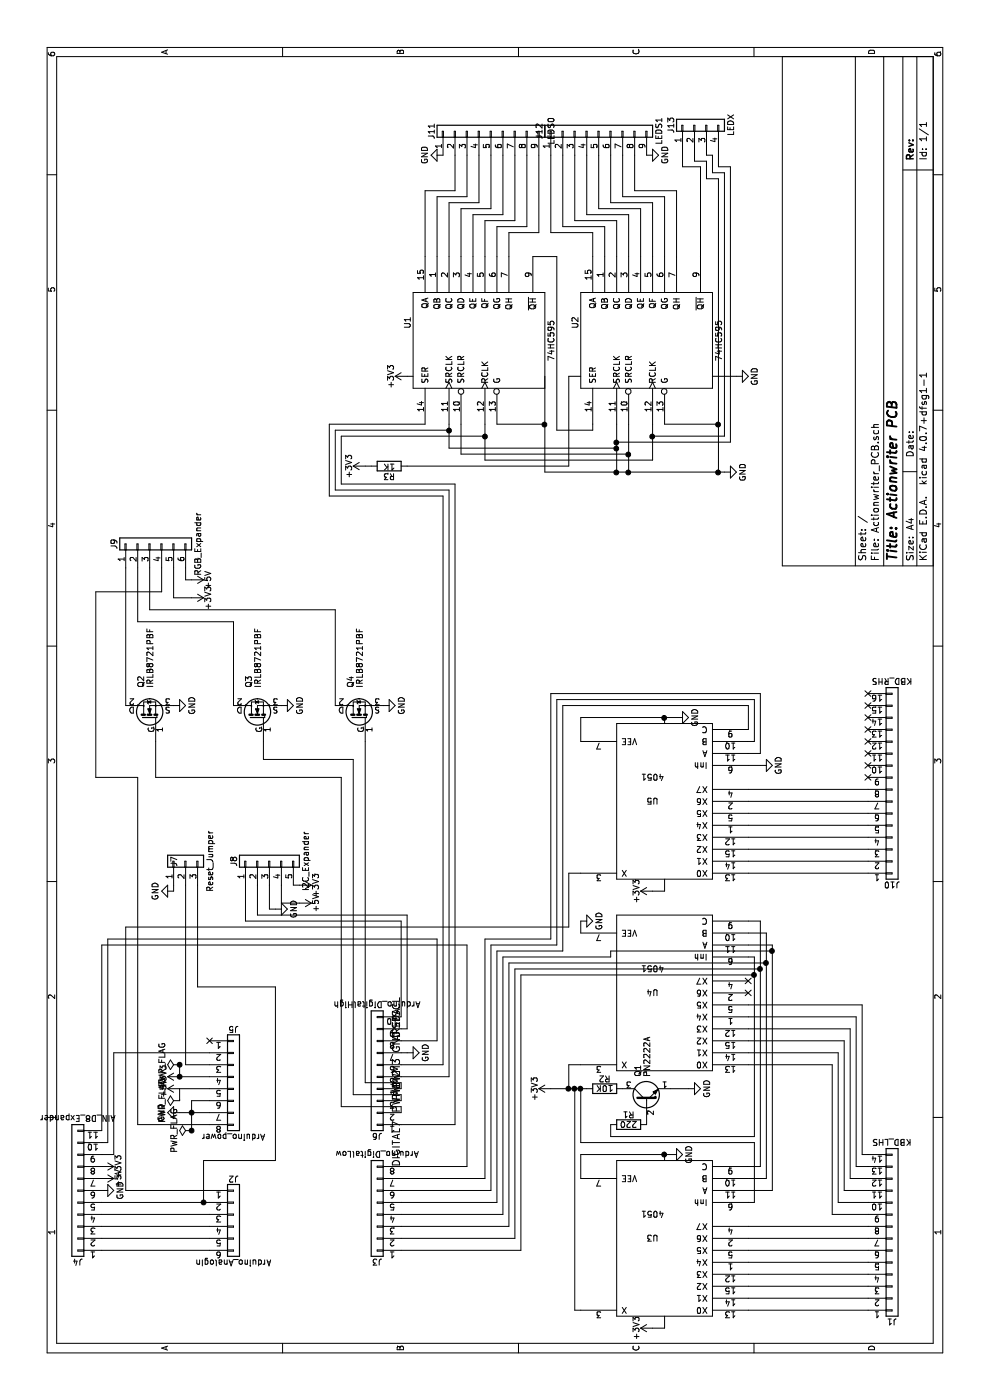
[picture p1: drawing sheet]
EESchema Schematic File Version 2
LIBS:power
LIBS:device
LIBS:switches
LIBS:relays
LIBS:motors
LIBS:transistors
LIBS:conn
LIBS:linear
LIBS:regul
LIBS:74xx
LIBS:cmos4000
LIBS:adc-dac
LIBS:memory
LIBS:xilinx
LIBS:microcontrollers
LIBS:dsp
LIBS:microchip
LIBS:analog_switches
LIBS:motorola
LIBS:texas
LIBS:intel
LIBS:audio
LIBS:interface
LIBS:digital-audio
LIBS:philips
LIBS:display
LIBS:cypress
LIBS:siliconi
LIBS:opto
LIBS:atmel
LIBS:contrib
LIBS:valves
LIBS:Actionwriter_PCB-cache
EELAYER 25 0
EELAYER END
$Descr A4 11693 8268
encoding utf-8
Sheet 1 1
Title "Actionwriter PCB"
Date ""
Rev ""
Comp ""
Comment1 ""
Comment2 ""
Comment3 ""
Comment4 ""
$EndDescr
$Comp
L 74HC595 U1
U 1 1
P 8850 4000
F 0 "U1" H 9000 4600 50  0000 C CNN
F 1 "74HC595" H 8850 3400 50  0000 C CNN
F 2 "Housings_DIP:DIP-16_W7.62mm" H 8850 4000 50  0001 C CNN
F 3 "" H 8850 4000 50  0001 C CNN
	1    8850 4000
	1    0    0    -1  
$EndComp
$Comp
L Conn_01x14 J1
U 1 1
P 1350 7450
F 0 "J1" H 1350 8150 50  0000 C CNN
F 1 "KBD_LHS" H 1350 6650 50  0000 C CNN
F 2 "Pin_Headers:Pin_Header_Straight_1x14_Pitch2.54mm" H 1350 7450 50  0001 C CNN
F 3 "" H 1350 7450 50  0001 C CNN
	1    1350 7450
	0    -1   1    0   
$EndComp
$Comp
L Conn_01x16 J10
U 1 1
P 5100 7450
F 0 "J10" H 5100 8250 50  0000 C CNN
F 1 "KBD_RHS" H 5100 6550 50  0000 C CNN
F 2 "Pin_Headers:Pin_Header_Straight_1x14_Pitch2.54mm" H 5100 7450 50  0001 C CNN
F 3 "" H 5100 7450 50  0001 C CNN
	1    5100 7450
	0    -1   1    0   
$EndComp
$Comp
L 4051 U3
U 1 1
P 1350 5550
F 0 "U3" H 1450 5550 50  0000 C CNN
F 1 "4051" H 1450 5350 50  0000 C CNN
F 2 "Housings_DIP:DIP-16_W7.62mm" H 1350 5550 60  0001 C CNN
F 3 "" H 1350 5550 60  0001 C CNN
	1    1350 5550
	0    -1   -1   0   
$EndComp
$Comp
L 4051 U4
U 1 1
P 3400 5550
F 0 "U4" H 3500 5550 50  0000 C CNN
F 1 "4051" H 3500 5350 50  0000 C CNN
F 2 "Housings_DIP:DIP-16_W7.62mm" H 3400 5550 60  0001 C CNN
F 3 "" H 3400 5550 60  0001 C CNN
	1    3400 5550
	0    -1   -1   0   
$EndComp
$Comp
L 4051 U5
U 1 1
P 5000 5550
F 0 "U5" H 5100 5550 50  0000 C CNN
F 1 "4051" H 5100 5350 50  0000 C CNN
F 2 "Housings_DIP:DIP-16_W7.62mm" H 5000 5550 60  0001 C CNN
F 3 "" H 5000 5550 60  0001 C CNN
	1    5000 5550
	0    -1   -1   0   
$EndComp
NoConn ~ 5200 7250
NoConn ~ 5300 7250
NoConn ~ 5400 7250
NoConn ~ 5500 7250
NoConn ~ 5600 7250
NoConn ~ 5700 7250
$Comp
L R R1
U 1 1
P 2300 5250
F 0 "R1" V 2380 5250 50  0000 C CNN
F 1 "220" V 2300 5250 50  0000 C CNN
F 2 "Resistors_SMD:R_1206_HandSoldering" V 2230 5250 50  0001 C CNN
F 3 "" H 2300 5250 50  0001 C CNN
	1    2300 5250
	1    0    0    -1  
$EndComp
$Comp
L R R2
U 1 1
P 2600 5050
F 0 "R2" V 2680 5050 50  0000 C CNN
F 1 "10K" V 2600 5050 50  0000 C CNN
F 2 "Resistors_SMD:R_1206_HandSoldering" V 2530 5050 50  0001 C CNN
F 3 "" H 2600 5050 50  0001 C CNN
	1    2600 5050
	1    0    0    -1  
$EndComp
NoConn ~ 3400 6250
NoConn ~ 3500 6250
$Comp
L R R3
U 1 1
P 7800 3250
F 0 "R3" V 7880 3250 50  0000 C CNN
F 1 "1K" V 7800 3250 50  0000 C CNN
F 2 "Resistors_SMD:R_1206_HandSoldering" V 7730 3250 50  0001 C CNN
F 3 "" H 7800 3250 50  0001 C CNN
	1    7800 3250
	-1   0    0    1   
$EndComp
$Comp
L Conn_01x08 J3
U 1 1
P 1550 3150
F 0 "J3" H 1550 3550 50  0000 C CNN
F 1 "Arduino_DigitalLow" H 1550 2650 50  0000 C CNN
F 2 "Pin_Headers:Pin_Header_Straight_1x08_Pitch2.54mm" H 1550 3150 50  0001 C CNN
F 3 "" H 1550 3150 50  0001 C CNN
	1    1550 3150
	0    -1   -1   0   
$EndComp
$Comp
L Conn_01x10 J6
U 1 1
P 2700 3150
F 0 "J6" H 2700 3650 50  0000 C CNN
F 1 "Arduino_DigitalHigh" H 2700 2550 50  0000 C CNN
F 2 "Pin_Headers:Pin_Header_Straight_1x10_Pitch2.54mm" H 2700 3150 50  0001 C CNN
F 3 "" H 2700 3150 50  0001 C CNN
	1    2700 3150
	0    -1   -1   0   
$EndComp
Text Label 2400 3350 0    60   ~ 0
PWM1
Text Label 2900 3350 0    60   ~ 0
GND
Text Label 3000 3350 0    60   ~ 0
AREF
Text Label 3100 3350 0    60   ~ 0
SDA
Text Label 3200 3350 0    60   ~ 0
SCL
Text Label 2500 3350 0    60   ~ 0
PWM2
Text Label 2600 3350 0    60   ~ 0
PWM3
Text Label 1950 3350 0    60   ~ 0
DIGITAL7
$Comp
L Conn_01x08 J5
U 1 1
P 2700 1950
F 0 "J5" H 2700 2350 50  0000 C CNN
F 1 "Arduino_power" H 2700 1450 50  0000 C CNN
F 2 "Pin_Headers:Pin_Header_Straight_1x08_Pitch2.54mm" H 2700 1950 50  0001 C CNN
F 3 "" H 2700 1950 50  0001 C CNN
	1    2700 1950
	0    1    1    0   
$EndComp
$Comp
L GND #PWR01
U 1 1
P 2400 1500
F 0 "#PWR01" H 2400 1250 50  0001 C CNN
F 1 "GND" H 2400 1350 50  0000 C CNN
F 2 "" H 2400 1500 50  0001 C CNN
F 3 "" H 2400 1500 50  0001 C CNN
	1    2400 1500
	-1   0    0    1   
$EndComp
$Comp
L +3V3 #PWR02
U 1 1
P 2700 1500
F 0 "#PWR02" H 2700 1350 50  0001 C CNN
F 1 "+3V3" H 2700 1640 50  0000 C CNN
F 2 "" H 2700 1500 50  0001 C CNN
F 3 "" H 2700 1500 50  0001 C CNN
	1    2700 1500
	1    0    0    -1  
$EndComp
$Comp
L Conn_01x06 J2
U 1 1
P 1550 1950
F 0 "J2" H 1550 2250 50  0000 C CNN
F 1 "Arduino_AnalogIn" H 1550 1550 50  0000 C CNN
F 2 "Pin_Headers:Pin_Header_Straight_1x06_Pitch2.54mm" H 1550 1950 50  0001 C CNN
F 3 "" H 1550 1950 50  0001 C CNN
	1    1550 1950
	0    1    1    0   
$EndComp
$Comp
L Conn_01x03 J7
U 1 1
P 4500 1550
F 0 "J7" H 4500 1650 50  0000 C CNN
F 1 "Reset_Jumper" H 4500 1350 50  0000 C CNN
F 2 "Pin_Headers:Pin_Header_Straight_1x03_Pitch2.54mm" H 4500 1550 50  0001 C CNN
F 3 "" H 4500 1550 50  0001 C CNN
	1    4500 1550
	1    0    0    -1  
$EndComp
$Comp
L Conn_01x05 J8
U 1 1
P 4500 2250
F 0 "J8" H 4500 2550 50  0000 C CNN
F 1 "I2C_Expander" H 4500 1950 50  0000 C CNN
F 2 "Pin_Headers:Pin_Header_Straight_1x05_Pitch2.54mm" H 4500 2250 50  0001 C CNN
F 3 "" H 4500 2250 50  0001 C CNN
	1    4500 2250
	1    0    0    -1  
$EndComp
NoConn ~ 3000 1750
$Comp
L Conn_01x11 J4
U 1 1
P 1750 650
F 0 "J4" H 1750 1250 50  0000 C CNN
F 1 "AIN_D8_Expander" H 1750 50  50  0000 C CNN
F 2 "Pin_Headers:Pin_Header_Straight_1x11_Pitch2.54mm" H 1750 650 50  0001 C CNN
F 3 "" H 1750 650 50  0001 C CNN
	1    1750 650 
	0    -1   -1   0   
$EndComp
$Comp
L GND #PWR03
U 1 1
P 2050 5600
F 0 "#PWR03" H 2050 5350 50  0001 C CNN
F 1 "GND" H 2050 5450 50  0000 C CNN
F 2 "" H 2050 5600 50  0001 C CNN
F 3 "" H 2050 5600 50  0001 C CNN
	1    2050 5600
	1    0    0    -1  
$EndComp
Connection ~ 2050 5550
Wire Wire Line
	4250 5550 4250 5450
Wire Wire Line
	4350 5550 4250 5550
Wire Wire Line
	600  5550 600  5450
Wire Wire Line
	700  5550 600  5550
Connection ~ 2700 1500
Wire Wire Line
	3800 850  2250 850 
Wire Wire Line
	3800 3900 3800 850 
Wire Wire Line
	1950 3900 3800 3900
Wire Wire Line
	1950 3350 1950 3900
Connection ~ 7900 5250
Connection ~ 7750 5250
Wire Wire Line
	2650 3050 5500 3050
Wire Wire Line
	2650 3350 2650 3050
Wire Wire Line
	2600 3350 2650 3350
Wire Wire Line
	2550 3350 2500 3350
Wire Wire Line
	2550 2950 2550 3350
Wire Wire Line
	2550 2950 5350 2950
Wire Wire Line
	2450 3350 2450 2850
Wire Wire Line
	2400 3350 2450 3350
Wire Wire Line
	4300 2250 4100 2250
Wire Wire Line
	3000 3350 3000 3650
Wire Wire Line
	3850 900  2150 900 
Wire Wire Line
	3850 3650 3850 900 
Wire Wire Line
	3000 3650 3850 3650
Wire Wire Line
	3100 3400 3100 3350
Wire Wire Line
	4050 3400 3100 3400
Wire Wire Line
	4050 2150 4050 3400
Wire Wire Line
	4300 2150 4050 2150
Wire Wire Line
	4000 2050 4300 2050
Wire Wire Line
	4000 3350 4000 2050
Wire Wire Line
	3200 3350 4000 3350
Wire Wire Line
	4250 1450 4300 1450
Wire Wire Line
	2800 1550 2800 1750
Wire Wire Line
	4300 1550 2800 1550
Wire Wire Line
	2150 900  2150 850 
Wire Wire Line
	2900 950  2900 1750
Wire Wire Line
	2050 950  2900 950 
Wire Wire Line
	2050 850  2050 950 
Wire Wire Line
	2700 1500 2700 1750
Connection ~ 2400 1600
Wire Wire Line
	1650 1750 1650 850 
Wire Wire Line
	1550 850  1550 1750
Wire Wire Line
	1450 1750 1450 850 
Wire Wire Line
	1350 850  1350 1750
Wire Wire Line
	1250 1750 1250 850 
Wire Wire Line
	1750 1050 1750 1750
Wire Wire Line
	3950 1050 1750 1050
Wire Wire Line
	2400 1750 2400 1500
Wire Wire Line
	3950 4750 3950 1050
Wire Wire Line
	2800 3700 2800 3350
Wire Wire Line
	7550 3700 2800 3700
Wire Wire Line
	2700 3750 7600 3750
Wire Wire Line
	2700 3350 2700 3750
Wire Wire Line
	7550 2750 7550 3700
Wire Wire Line
	8150 2750 7550 2750
Wire Wire Line
	7600 2800 8100 2800
Wire Wire Line
	7600 3750 7600 2800
Wire Wire Line
	2300 3800 2300 3350
Wire Wire Line
	7650 3800 2300 3800
Wire Wire Line
	7650 2850 7650 3800
Wire Wire Line
	8050 2850 7650 2850
Wire Wire Line
	1850 4050 1850 3350
Wire Wire Line
	3850 4050 1850 4050
Wire Wire Line
	1750 4100 3800 4100
Wire Wire Line
	1750 3350 1750 4100
Wire Wire Line
	1650 4150 1650 3350
Wire Wire Line
	3750 4150 1650 4150
Wire Wire Line
	1550 4200 3700 4200
Wire Wire Line
	1550 3350 1550 4200
Wire Wire Line
	1450 3350 1450 4250
Wire Wire Line
	1450 4250 3650 4250
Wire Wire Line
	1350 4300 3600 4300
Wire Wire Line
	1350 3350 1350 4300
Wire Wire Line
	1250 3350 1250 4350
Wire Wire Line
	1250 4350 3550 4350
Connection ~ 8000 5150
Wire Wire Line
	8000 6100 10300 6100
Wire Wire Line
	8000 5150 8000 6100
Connection ~ 8050 5450
Wire Wire Line
	8050 6050 10250 6050
Wire Wire Line
	8050 5450 8050 6050
Wire Wire Line
	9550 5850 10300 5850
Wire Wire Line
	10100 5300 10400 5300
Wire Wire Line
	10100 5650 10100 5300
Wire Wire Line
	9550 5650 10100 5650
Wire Wire Line
	10050 5200 10400 5200
Wire Wire Line
	10050 5550 10050 5200
Wire Wire Line
	9550 5550 10050 5550
Connection ~ 8050 4050
Wire Wire Line
	8050 2850 8050 4050
Connection ~ 8100 3750
Wire Wire Line
	8100 2800 8100 3750
Wire Wire Line
	8150 2750 8150 3550
Connection ~ 7950 5150
Connection ~ 7750 5150
Wire Wire Line
	10000 5100 10400 5100
Wire Wire Line
	10000 5450 10000 5100
Wire Wire Line
	9550 5450 10000 5450
Wire Wire Line
	9950 5000 10400 5000
Wire Wire Line
	9950 5350 9950 5000
Wire Wire Line
	9550 5350 9950 5350
Wire Wire Line
	9900 4900 10400 4900
Wire Wire Line
	9900 5250 9900 4900
Wire Wire Line
	9550 5250 9900 5250
Wire Wire Line
	9850 4800 10400 4800
Wire Wire Line
	9850 5150 9850 4800
Wire Wire Line
	9550 5150 9850 5150
Wire Wire Line
	9800 4700 10400 4700
Wire Wire Line
	9800 5050 9800 4700
Wire Wire Line
	9550 5050 9800 5050
Wire Wire Line
	9750 4600 10400 4600
Wire Wire Line
	9750 4950 9750 4600
Wire Wire Line
	9550 4950 9750 4950
Wire Wire Line
	9750 4500 10400 4500
Wire Wire Line
	9750 4250 9750 4500
Wire Wire Line
	9550 4250 9750 4250
Wire Wire Line
	9800 4400 10400 4400
Wire Wire Line
	9800 4150 9800 4400
Wire Wire Line
	9550 4150 9800 4150
Wire Wire Line
	9850 4300 10400 4300
Wire Wire Line
	9850 4050 9850 4300
Wire Wire Line
	9550 4050 9850 4050
Wire Wire Line
	9900 4200 10400 4200
Wire Wire Line
	9900 3950 9900 4200
Wire Wire Line
	9550 3950 9900 3950
Wire Wire Line
	9950 4100 10400 4100
Wire Wire Line
	9950 3850 9950 4100
Wire Wire Line
	9550 3850 9950 3850
Wire Wire Line
	10000 4000 10400 4000
Wire Wire Line
	10000 3750 10000 4000
Wire Wire Line
	9550 3750 10000 3750
Wire Wire Line
	10050 3900 10400 3900
Wire Wire Line
	10050 3650 10050 3900
Wire Wire Line
	9550 3650 10050 3650
Wire Wire Line
	10100 3800 10400 3800
Wire Wire Line
	10100 3550 10100 3800
Wire Wire Line
	9550 3550 10100 3550
Wire Wire Line
	7750 6000 10200 6000
Wire Wire Line
	4400 4750 3950 4750
Wire Wire Line
	4400 4850 4400 4750
Wire Wire Line
	3850 4600 3850 4050
Wire Wire Line
	5900 4600 3850 4600
Wire Wire Line
	5900 6350 5900 4600
Wire Wire Line
	5400 6350 5900 6350
Wire Wire Line
	5400 6250 5400 6350
Wire Wire Line
	3800 4100 3800 4650
Wire Wire Line
	3800 4650 5850 4650
Wire Wire Line
	5850 4650 5850 6300
Wire Wire Line
	5850 6300 5500 6300
Wire Wire Line
	5500 6300 5500 6250
Wire Wire Line
	3750 4700 3750 4150
Wire Wire Line
	5800 4700 3750 4700
Wire Wire Line
	5800 6250 5800 4700
Wire Wire Line
	5600 6250 5800 6250
Wire Wire Line
	5700 4850 5700 5650
Wire Wire Line
	5500 4850 5700 4850
Wire Wire Line
	5700 5550 5650 5550
Connection ~ 2600 4750
Wire Wire Line
	2800 4750 2600 4750
Wire Wire Line
	2800 4850 2800 4750
Connection ~ 2600 4800
Wire Wire Line
	750  4800 2600 4800
Wire Wire Line
	750  4850 750  4800
Wire Wire Line
	2050 4850 2050 5600
Wire Wire Line
	1850 4850 2050 4850
Connection ~ 3750 6450
Wire Wire Line
	3700 4200 3700 5100
Wire Wire Line
	3700 5100 3750 5100
Wire Wire Line
	3750 5100 3750 6450
Connection ~ 3650 6400
Wire Wire Line
	3650 4250 3650 6400
Connection ~ 3600 6350
Wire Wire Line
	3600 4300 3600 6350
Connection ~ 3550 6300
Wire Wire Line
	3550 4350 3550 6300
Wire Wire Line
	3700 6300 3700 6250
Wire Wire Line
	2200 6300 3700 6300
Wire Wire Line
	2200 5100 2200 6300
Wire Wire Line
	2300 5100 2200 5100
Connection ~ 2600 4850
Wire Wire Line
	1650 6300 1650 6250
Wire Wire Line
	2150 6300 1650 6300
Wire Wire Line
	2150 4850 2150 6300
Wire Wire Line
	2600 4850 2150 4850
Wire Wire Line
	2600 4600 2600 4900
Wire Wire Line
	3800 6450 3800 6250
Wire Wire Line
	1750 6450 3800 6450
Wire Wire Line
	3900 6400 1850 6400
Wire Wire Line
	3900 6250 3900 6400
Wire Wire Line
	4000 6350 4000 6250
Wire Wire Line
	1950 6350 4000 6350
Wire Wire Line
	3300 7200 3300 6250
Wire Wire Line
	3200 7150 3200 6250
Wire Wire Line
	3100 7100 3100 6250
Wire Wire Line
	3000 7050 3000 6250
Wire Wire Line
	2900 7000 2900 6250
Wire Wire Line
	2800 6950 2800 6250
Wire Wire Line
	2050 5550 2000 5550
Wire Wire Line
	1750 6250 1750 6450
Wire Wire Line
	1850 6400 1850 6250
Wire Wire Line
	1950 6250 1950 6350
Wire Wire Line
	5100 6250 5100 7250
Wire Wire Line
	2050 7200 2050 7250
Wire Wire Line
	2050 7200 3300 7200
Wire Wire Line
	5000 6250 5000 7250
Wire Wire Line
	4900 6250 4900 7250
Wire Wire Line
	4800 7250 4800 6250
Wire Wire Line
	4700 6250 4700 7250
Wire Wire Line
	4600 7250 4600 6250
Wire Wire Line
	4500 6250 4500 7250
Wire Wire Line
	4400 6250 4400 7250
Wire Wire Line
	1950 7150 3200 7150
Wire Wire Line
	1950 7250 1950 7150
Wire Wire Line
	1850 7100 1850 7250
Wire Wire Line
	1850 7100 3100 7100
Wire Wire Line
	1750 7050 3000 7050
Wire Wire Line
	1750 7250 1750 7050
Wire Wire Line
	1650 7000 1650 7250
Wire Wire Line
	1650 7000 2900 7000
Wire Wire Line
	1550 6950 2800 6950
Wire Wire Line
	1550 7250 1550 6950
Wire Wire Line
	1450 6250 1450 7250
Wire Wire Line
	1350 6250 1350 7250
Wire Wire Line
	1250 6250 1250 7250
Wire Wire Line
	1150 6250 1150 7250
Wire Wire Line
	1050 6250 1050 7250
Wire Wire Line
	950  6250 950  7250
Wire Wire Line
	850  6250 850  7250
Wire Wire Line
	750  6250 750  7250
Connection ~ 8150 6000
Wire Wire Line
	8150 5550 8150 6000
Connection ~ 8150 4550
Wire Wire Line
	8150 4150 8150 4550
Wire Wire Line
	7750 4550 7750 6050
Wire Wire Line
	8550 4550 7750 4550
Wire Wire Line
	8550 3400 8550 3450
Wire Wire Line
	7800 4750 8550 4750
Wire Wire Line
	8550 4750 8550 4850
Wire Wire Line
	7750 5150 8150 5150
Wire Wire Line
	7950 3750 7950 5150
Wire Wire Line
	8150 3750 7950 3750
Wire Wire Line
	7750 5250 8150 5250
Wire Wire Line
	7900 3850 7900 5250
Wire Wire Line
	8150 3850 7900 3850
Wire Wire Line
	8100 4950 8150 4950
Wire Wire Line
	8100 4650 8100 4950
Wire Wire Line
	9550 4650 8100 4650
Wire Wire Line
	9550 4450 9550 4650
Wire Wire Line
	7850 5450 8150 5450
Wire Wire Line
	7850 4050 7850 5450
Wire Wire Line
	8150 4050 7850 4050
$Comp
L +3V3 #PWR04
U 1 1
P 4250 5450
F 0 "#PWR04" H 4250 5300 50  0001 C CNN
F 1 "+3V3" H 4250 5590 50  0000 C CNN
F 2 "" H 4250 5450 50  0001 C CNN
F 3 "" H 4250 5450 50  0001 C CNN
	1    4250 5450
	1    0    0    -1  
$EndComp
Wire Wire Line
	7800 3100 7800 3050
Wire Wire Line
	7800 3400 7800 4750
$Comp
L +3V3 #PWR05
U 1 1
P 2600 4600
F 0 "#PWR05" H 2600 4450 50  0001 C CNN
F 1 "+3V3" H 2600 4740 50  0000 C CNN
F 2 "" H 2600 4600 50  0001 C CNN
F 3 "" H 2600 4600 50  0001 C CNN
	1    2600 4600
	1    0    0    -1  
$EndComp
$Comp
L +3V3 #PWR06
U 1 1
P 7800 3050
F 0 "#PWR06" H 7800 2900 50  0001 C CNN
F 1 "+3V3" H 7800 3190 50  0000 C CNN
F 2 "" H 7800 3050 50  0001 C CNN
F 3 "" H 7800 3050 50  0001 C CNN
	1    7800 3050
	1    0    0    -1  
$EndComp
$Comp
L +3V3 #PWR07
U 1 1
P 8550 3400
F 0 "#PWR07" H 8550 3250 50  0001 C CNN
F 1 "+3V3" H 8550 3540 50  0000 C CNN
F 2 "" H 8550 3400 50  0001 C CNN
F 3 "" H 8550 3400 50  0001 C CNN
	1    8550 3400
	1    0    0    -1  
$EndComp
$Comp
L GND #PWR08
U 1 1
P 2600 5750
F 0 "#PWR08" H 2600 5500 50  0001 C CNN
F 1 "GND" H 2600 5600 50  0000 C CNN
F 2 "" H 2600 5750 50  0001 C CNN
F 3 "" H 2600 5750 50  0001 C CNN
	1    2600 5750
	1    0    0    -1  
$EndComp
Wire Wire Line
	2600 5600 2600 5750
$Comp
L GND #PWR09
U 1 1
P 5700 5650
F 0 "#PWR09" H 5700 5400 50  0001 C CNN
F 1 "GND" H 5700 5500 50  0000 C CNN
F 2 "" H 5700 5650 50  0001 C CNN
F 3 "" H 5700 5650 50  0001 C CNN
	1    5700 5650
	1    0    0    -1  
$EndComp
Connection ~ 5700 5550
$Comp
L GND #PWR010
U 1 1
P 2900 3400
F 0 "#PWR010" H 2900 3150 50  0001 C CNN
F 1 "GND" H 2900 3250 50  0000 C CNN
F 2 "" H 2900 3400 50  0001 C CNN
F 3 "" H 2900 3400 50  0001 C CNN
	1    2900 3400
	1    0    0    -1  
$EndComp
Wire Wire Line
	2900 3350 2900 3400
$Comp
L GND #PWR011
U 1 1
P 7750 6050
F 0 "#PWR011" H 7750 5800 50  0001 C CNN
F 1 "GND" H 7750 5900 50  0000 C CNN
F 2 "" H 7750 6050 50  0001 C CNN
F 3 "" H 7750 6050 50  0001 C CNN
	1    7750 6050
	1    0    0    -1  
$EndComp
Connection ~ 7750 6000
$Comp
L 74HC595 U2
U 1 1
P 8850 5400
F 0 "U2" H 9000 6000 50  0000 C CNN
F 1 "74HC595" H 8850 4800 50  0000 C CNN
F 2 "Housings_DIP:DIP-16_W7.62mm" H 8850 5400 50  0001 C CNN
F 3 "" H 8850 5400 50  0001 C CNN
	1    8850 5400
	1    0    0    -1  
$EndComp
$Comp
L GND #PWR012
U 1 1
P 4100 2300
F 0 "#PWR012" H 4100 2050 50  0001 C CNN
F 1 "GND" H 4100 2150 50  0000 C CNN
F 2 "" H 4100 2300 50  0001 C CNN
F 3 "" H 4100 2300 50  0001 C CNN
	1    4100 2300
	1    0    0    -1  
$EndComp
Wire Wire Line
	4100 2250 4100 2300
$Comp
L PWR_FLAG #FLG013
U 1 1
P 2800 1500
F 0 "#FLG013" H 2800 1575 50  0001 C CNN
F 1 "PWR_FLAG" H 2800 1650 50  0000 C CNN
F 2 "" H 2800 1500 50  0001 C CNN
F 3 "" H 2800 1500 50  0001 C CNN
	1    2800 1500
	1    0    0    -1  
$EndComp
Connection ~ 2800 1500
$Comp
L +3V3 #PWR014
U 1 1
P 600 5450
F 0 "#PWR014" H 600 5300 50  0001 C CNN
F 1 "+3V3" H 600 5590 50  0000 C CNN
F 2 "" H 600 5450 50  0001 C CNN
F 3 "" H 600 5450 50  0001 C CNN
	1    600  5450
	1    0    0    -1  
$EndComp
$Comp
L GND #PWR015
U 1 1
P 4000 4850
F 0 "#PWR015" H 4000 4600 50  0001 C CNN
F 1 "GND" H 4000 4700 50  0000 C CNN
F 2 "" H 4000 4850 50  0001 C CNN
F 3 "" H 4000 4850 50  0001 C CNN
	1    4000 4850
	1    0    0    -1  
$EndComp
Wire Wire Line
	3900 4850 4000 4850
$Comp
L GND #PWR016
U 1 1
P 5300 6350
F 0 "#PWR016" H 5300 6100 50  0001 C CNN
F 1 "GND" H 5300 6200 50  0000 C CNN
F 2 "" H 5300 6350 50  0001 C CNN
F 3 "" H 5300 6350 50  0001 C CNN
	1    5300 6350
	1    0    0    -1  
$EndComp
Wire Wire Line
	5300 6250 5300 6350
$Comp
L GND #PWR017
U 1 1
P 8550 6150
F 0 "#PWR017" H 8550 5900 50  0001 C CNN
F 1 "GND" H 8550 6000 50  0000 C CNN
F 2 "" H 8550 6150 50  0001 C CNN
F 3 "" H 8550 6150 50  0001 C CNN
	1    8550 6150
	1    0    0    -1  
$EndComp
Wire Wire Line
	8550 5950 8550 6150
$Comp
L PWR_FLAG #FLG018
U 1 1
P 2250 1600
F 0 "#FLG018" H 2250 1675 50  0001 C CNN
F 1 "PWR_FLAG" H 2250 1750 50  0000 C CNN
F 2 "" H 2250 1600 50  0001 C CNN
F 3 "" H 2250 1600 50  0001 C CNN
	1    2250 1600
	1    0    0    -1  
$EndComp
Connection ~ 2250 1600
Wire Wire Line
	2500 1600 2500 1750
$Comp
L IRLB8721PBF Q4
U 1 1
P 5700 3000
F 0 "Q4" H 5950 3075 50  0000 L CNN
F 1 "IRLB8721PBF" H 5950 3000 50  0000 L CNN
F 2 "TO_SOT_Packages_THT:TO-220-3_Vertical" H 5950 2925 50  0001 L CIN
F 3 "" H 5700 3000 50  0001 L CNN
	1    5700 3000
	1    0    0    -1  
$EndComp
$Comp
L IRLB8721PBF Q3
U 1 1
P 5700 2150
F 0 "Q3" H 5950 2225 50  0000 L CNN
F 1 "IRLB8721PBF" H 5950 2150 50  0000 L CNN
F 2 "TO_SOT_Packages_THT:TO-220-3_Vertical" H 5950 2075 50  0001 L CIN
F 3 "" H 5700 2150 50  0001 L CNN
	1    5700 2150
	1    0    0    -1  
$EndComp
$Comp
L IRLB8721PBF Q2
U 1 1
P 5700 1250
F 0 "Q2" H 5950 1325 50  0000 L CNN
F 1 "IRLB8721PBF" H 5950 1250 50  0000 L CNN
F 2 "TO_SOT_Packages_THT:TO-220-3_Vertical" H 5950 1175 50  0001 L CIN
F 3 "" H 5700 1250 50  0001 L CNN
	1    5700 1250
	1    0    0    -1  
$EndComp
$Comp
L GND #PWR019
U 1 1
P 5800 3200
F 0 "#PWR019" H 5800 2950 50  0001 C CNN
F 1 "GND" H 5800 3050 50  0000 C CNN
F 2 "" H 5800 3200 50  0001 C CNN
F 3 "" H 5800 3200 50  0001 C CNN
	1    5800 3200
	1    0    0    -1  
$EndComp
$Comp
L GND #PWR020
U 1 1
P 5800 2350
F 0 "#PWR020" H 5800 2100 50  0001 C CNN
F 1 "GND" H 5800 2200 50  0000 C CNN
F 2 "" H 5800 2350 50  0001 C CNN
F 3 "" H 5800 2350 50  0001 C CNN
	1    5800 2350
	1    0    0    -1  
$EndComp
$Comp
L GND #PWR021
U 1 1
P 5800 1450
F 0 "#PWR021" H 5800 1200 50  0001 C CNN
F 1 "GND" H 5800 1300 50  0000 C CNN
F 2 "" H 5800 1450 50  0001 C CNN
F 3 "" H 5800 1450 50  0001 C CNN
	1    5800 1450
	1    0    0    -1  
$EndComp
Wire Wire Line
	5350 2950 5350 2200
Wire Wire Line
	5350 2200 5500 2200
Wire Wire Line
	2450 2850 5200 2850
Wire Wire Line
	5200 2850 5200 1300
Wire Wire Line
	5200 1300 5500 1300
$Comp
L Conn_01x06 J9
U 1 1
P 7150 1250
F 0 "J9" H 7150 1550 50  0000 C CNN
F 1 "RGB_Expander" H 7150 850 50  0000 C CNN
F 2 "Pin_Headers:Pin_Header_Straight_1x06_Pitch2.54mm" H 7150 1250 50  0001 C CNN
F 3 "" H 7150 1250 50  0001 C CNN
	1    7150 1250
	1    0    0    -1  
$EndComp
Wire Wire Line
	5800 1050 6950 1050
Wire Wire Line
	5800 1950 6500 1950
Wire Wire Line
	6500 1950 6500 1150
Wire Wire Line
	6500 1150 6950 1150
Wire Wire Line
	5800 2800 6600 2800
Wire Wire Line
	6600 2800 6600 1250
Wire Wire Line
	6600 1250 6950 1250
Wire Wire Line
	2300 1750 2300 1150
Wire Wire Line
	2300 1150 5200 1150
Wire Wire Line
	5200 1150 5200 800 
Wire Wire Line
	5200 800  6750 800 
Wire Wire Line
	6750 800  6750 1350
Wire Wire Line
	6750 1350 6950 1350
Wire Wire Line
	2700 1500 2800 1500
$Comp
L +5V #PWR022
U 1 1
P 2600 1500
F 0 "#PWR022" H 2600 1350 50  0001 C CNN
F 1 "+5V" H 2600 1640 50  0000 C CNN
F 2 "" H 2600 1500 50  0001 C CNN
F 3 "" H 2600 1500 50  0001 C CNN
	1    2600 1500
	1    0    0    -1  
$EndComp
$Comp
L PWR_FLAG #FLG023
U 1 1
P 2500 1500
F 0 "#FLG023" H 2500 1575 50  0001 C CNN
F 1 "PWR_FLAG" H 2500 1650 50  0000 C CNN
F 2 "" H 2500 1500 50  0001 C CNN
F 3 "" H 2500 1500 50  0001 C CNN
	1    2500 1500
	1    0    0    -1  
$EndComp
Wire Wire Line
	2600 1750 2600 1500
Wire Wire Line
	2600 1500 2500 1500
Wire Wire Line
	2250 1600 2500 1600
$Comp
L GND #PWR024
U 1 1
P 1750 850
F 0 "#PWR024" H 1750 600 50  0001 C CNN
F 1 "GND" H 1750 700 50  0000 C CNN
F 2 "" H 1750 850 50  0001 C CNN
F 3 "" H 1750 850 50  0001 C CNN
	1    1750 850 
	1    0    0    -1  
$EndComp
$Comp
L +5V #PWR025
U 1 1
P 1850 850
F 0 "#PWR025" H 1850 700 50  0001 C CNN
F 1 "+5V" H 1850 990 50  0000 C CNN
F 2 "" H 1850 850 50  0001 C CNN
F 3 "" H 1850 850 50  0001 C CNN
	1    1850 850 
	1    0    0    1   
$EndComp
$Comp
L +3V3 #PWR026
U 1 1
P 1950 850
F 0 "#PWR026" H 1950 700 50  0001 C CNN
F 1 "+3V3" H 1950 990 50  0000 C CNN
F 2 "" H 1950 850 50  0001 C CNN
F 3 "" H 1950 850 50  0001 C CNN
	1    1950 850 
	-1   0    0    1   
$EndComp
Wire Wire Line
	6950 1450 6700 1450
Wire Wire Line
	6700 1450 6700 1600
Wire Wire Line
	6950 1550 6850 1550
Wire Wire Line
	6850 1550 6850 1600
$Comp
L +3V3 #PWR027
U 1 1
P 6700 1600
F 0 "#PWR027" H 6700 1450 50  0001 C CNN
F 1 "+3V3" H 6700 1740 50  0000 C CNN
F 2 "" H 6700 1600 50  0001 C CNN
F 3 "" H 6700 1600 50  0001 C CNN
	1    6700 1600
	-1   0    0    1   
$EndComp
$Comp
L +5V #PWR028
U 1 1
P 6850 1600
F 0 "#PWR028" H 6850 1450 50  0001 C CNN
F 1 "+5V" H 6850 1740 50  0000 C CNN
F 2 "" H 6850 1600 50  0001 C CNN
F 3 "" H 6850 1600 50  0001 C CNN
	1    6850 1600
	1    0    0    1   
$EndComp
Wire Wire Line
	4300 2450 4300 2500
Wire Wire Line
	4300 2350 4150 2350
Wire Wire Line
	4150 2350 4150 2500
$Comp
L +5V #PWR029
U 1 1
P 4150 2500
F 0 "#PWR029" H 4150 2350 50  0001 C CNN
F 1 "+5V" H 4150 2640 50  0000 C CNN
F 2 "" H 4150 2500 50  0001 C CNN
F 3 "" H 4150 2500 50  0001 C CNN
	1    4150 2500
	1    0    0    1   
$EndComp
$Comp
L +3V3 #PWR030
U 1 1
P 4300 2500
F 0 "#PWR030" H 4300 2350 50  0001 C CNN
F 1 "+3V3" H 4300 2640 50  0000 C CNN
F 2 "" H 4300 2500 50  0001 C CNN
F 3 "" H 4300 2500 50  0001 C CNN
	1    4300 2500
	1    0    0    1   
$EndComp
$Comp
L PN2222A Q1
U 1 1
P 2500 5400
F 0 "Q1" H 2700 5475 50  0000 L CNN
F 1 "PN2222A" H 2700 5400 50  0000 L CNN
F 2 "TO_SOT_Packages_THT:TO-92_Molded_Narrow" H 2700 5325 50  0001 L CIN
F 3 "" H 2500 5400 50  0001 L CNN
	1    2500 5400
	1    0    0    -1  
$EndComp
$Comp
L Conn_01x09 J11
U 1 1
P 10600 4100
F 0 "J11" H 10600 4600 50  0000 C CNN
F 1 "LEDS0" H 10600 3600 50  0000 C CNN
F 2 "Pin_Headers:Pin_Header_Straight_1x09_Pitch2.54mm" H 10600 4100 50  0001 C CNN
F 3 "" H 10600 4100 50  0001 C CNN
	1    10600 4100
	1    0    0    -1  
$EndComp
$Comp
L GND #PWR031
U 1 1
P 10400 3700
F 0 "#PWR031" H 10400 3450 50  0001 C CNN
F 1 "GND" H 10400 3550 50  0000 C CNN
F 2 "" H 10400 3700 50  0001 C CNN
F 3 "" H 10400 3700 50  0001 C CNN
	1    10400 3700
	1    0    0    1   
$EndComp
$Comp
L Conn_01x09 J12
U 1 1
P 10600 5000
F 0 "J12" H 10600 5500 50  0000 C CNN
F 1 "LEDS1" H 10600 4500 50  0000 C CNN
F 2 "Pin_Headers:Pin_Header_Straight_1x09_Pitch2.54mm" H 10600 5000 50  0001 C CNN
F 3 "" H 10600 5000 50  0001 C CNN
	1    10600 5000
	1    0    0    -1  
$EndComp
$Comp
L GND #PWR032
U 1 1
P 10400 5400
F 0 "#PWR032" H 10400 5150 50  0001 C CNN
F 1 "GND" H 10400 5250 50  0000 C CNN
F 2 "" H 10400 5400 50  0001 C CNN
F 3 "" H 10400 5400 50  0001 C CNN
	1    10400 5400
	1    0    0    -1  
$EndComp
$Comp
L Conn_01x04 J13
U 1 1
P 10650 5800
F 0 "J13" H 10650 6000 50  0000 C CNN
F 1 "LEDX" H 10650 5500 50  0000 C CNN
F 2 "Pin_Headers:Pin_Header_Straight_1x04_Pitch1.27mm_SMD_Pin1Right" H 10650 5800 50  0001 C CNN
F 3 "" H 10650 5800 50  0001 C CNN
	1    10650 5800
	1    0    0    -1  
$EndComp
Wire Wire Line
	10300 5850 10300 5700
Wire Wire Line
	10300 5700 10450 5700
Wire Wire Line
	10200 6000 10200 5900
Wire Wire Line
	10200 5900 10350 5900
Wire Wire Line
	10350 5900 10350 5800
Wire Wire Line
	10350 5800 10450 5800
Wire Wire Line
	10250 6050 10250 5950
Wire Wire Line
	10250 5950 10400 5950
Wire Wire Line
	10400 5950 10400 5900
Wire Wire Line
	10400 5900 10450 5900
Wire Wire Line
	10300 6100 10300 6000
Wire Wire Line
	10300 6000 10450 6000
Wire Wire Line
	1650 1700 2000 1700
Wire Wire Line
	2000 1700 2000 2300
Wire Wire Line
	2000 2300 3450 2300
Wire Wire Line
	3450 2300 3450 1650
Wire Wire Line
	3450 1650 4300 1650
Connection ~ 1650 1700
$Comp
L GND #PWR033
U 1 1
P 4250 1450
F 0 "#PWR033" H 4250 1200 50  0001 C CNN
F 1 "GND" H 4250 1300 50  0000 C CNN
F 2 "" H 4250 1450 50  0001 C CNN
F 3 "" H 4250 1450 50  0001 C CNN
	1    4250 1450
	1    0    0    1   
$EndComp
NoConn ~ 5800 7250
NoConn ~ 5900 7250
$EndSCHEMATC
